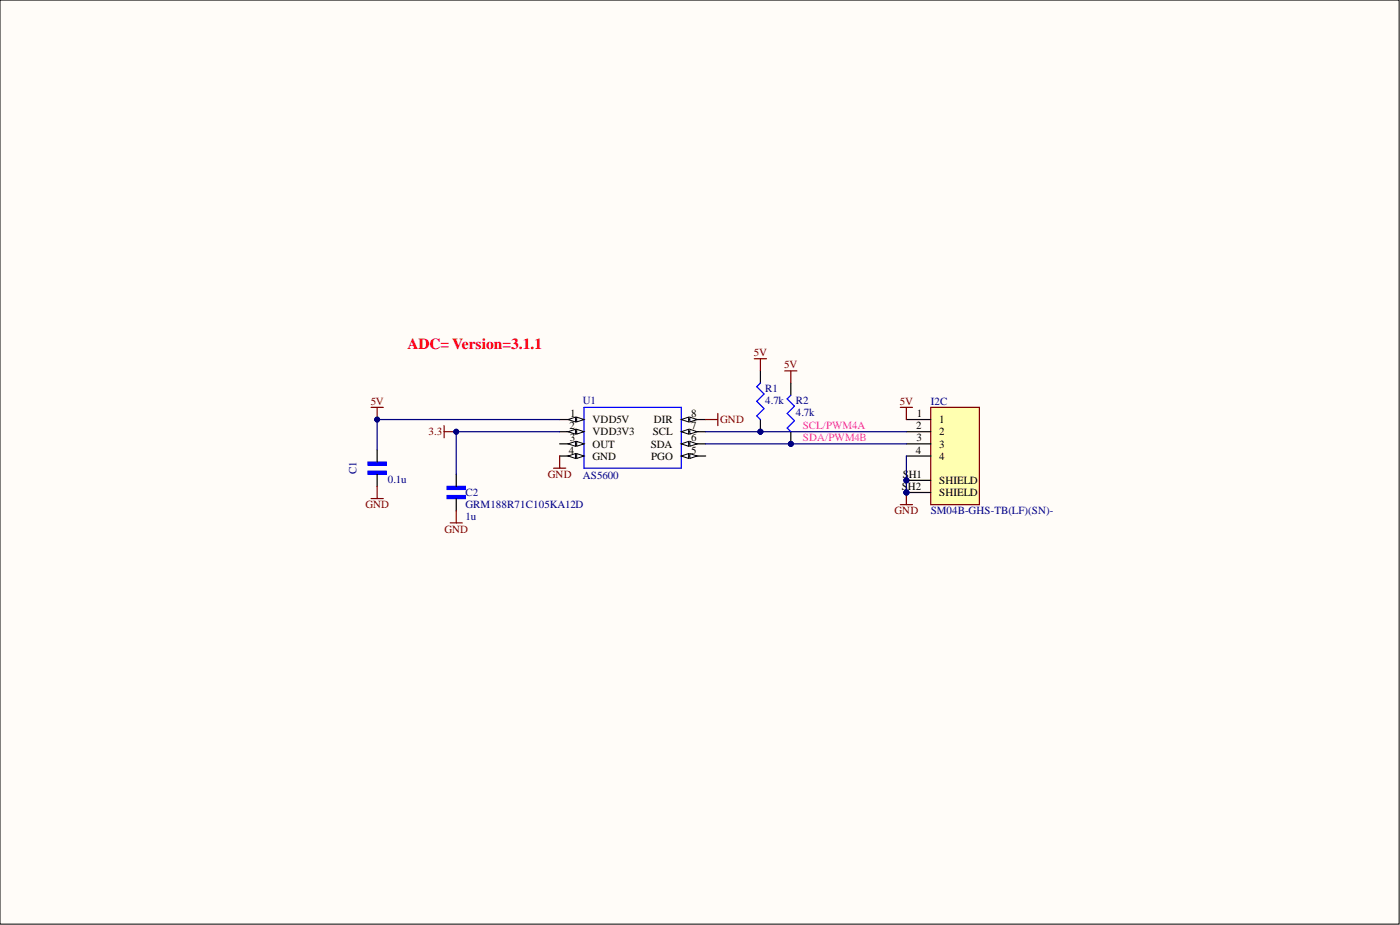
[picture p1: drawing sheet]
<svg xmlns="http://www.w3.org/2000/svg" width="292mm" height="193mm" viewBox="0 0 292 193" stroke-linecap="round" stroke-linejoin="round" font-family="sans-serif">
<path d="M0 0h291.9v192.8h-291.9z" fill-rule="evenodd" fill="#fffcf8"/>
<path d="M0 0h291.9v192.8h-291.9z" fill="none" stroke="#000" stroke-width=".21"/>
<path d="M0 0h291.9v192.8h-291.9z" fill-rule="evenodd" fill="#fffcf8"/>
<path d="M0 0h291.9v192.8h-291.9z" fill="none" stroke="#000" stroke-width=".21"/>
<circle cx="189.1" cy="100.2" r=".51" fill="#000080"/>
<circle cx="189.1" cy="100.2" r=".51" fill="none" stroke="#000080" stroke-width=".21"/>
<circle cx="189.1" cy="102.7" r=".51" fill="#000080"/>
<circle cx="189.1" cy="102.7" r=".51" fill="none" stroke="#000080" stroke-width=".21"/>
<path d="M194.2 85h10.1v20.3h-10.1z" fill-rule="evenodd" fill="#ffffb0"/>
<path d="M194.2 85h10.1v20.3h-10.1z" fill="none" stroke="#800000" stroke-width=".25"/>
<path d="M189.1 87.5h5.1M189.1 90.1h5.1M189.1 92.6h5.1M189.1 95.1h5.1M189.1 100.2h5.1" fill="none" stroke="#000" stroke-width=".25"/>
<circle cx="189.1" cy="100.2" r=".51" fill="#000080"/>
<circle cx="189.1" cy="100.2" r=".51" fill="none" stroke="#000080" stroke-width=".21"/>
<path d="M189.1 102.7h5.1" fill="none" stroke="#000" stroke-width=".25"/>
<circle cx="189.1" cy="102.7" r=".51" fill="#000080"/>
<circle cx="189.1" cy="102.7" r=".51" fill="none" stroke="#000080" stroke-width=".21"/>
<path d="M121.8 85h20.4v12.7h-20.4z" fill="none" stroke="#00f" stroke-width=".25"/>
<path d="M116.8 87.5h5" fill="none" stroke="#000" stroke-width=".25"/>
<path d="M120.3 87l1.5 .5-1.5 .5z" fill="#f8fcff"/>
<path d="M120.3 87l1.5 .5-1.5 .5z" fill="none" stroke="#000" stroke-width=".21"/>
<path d="M118.5 87.5l1.6-.5v1z" fill="#f8fcff"/>
<path d="M118.5 87.5l1.6-.5v1z" fill="none" stroke="#000" stroke-width=".21"/>
<path d="M142.2 87.5h5" fill="none" stroke="#000" stroke-width=".25"/>
<path d="M142.2 87.5l1.5-.5v1z" fill="#f8fcff"/>
<path d="M142.2 87.5l1.5-.5v1z" fill="none" stroke="#000" stroke-width=".21"/>
<path d="M143.9 87l1.6 .5-1.6 .5z" fill="#f8fcff"/>
<path d="M143.9 87l1.6 .5-1.6 .5z" fill="none" stroke="#000" stroke-width=".21"/>
<path d="M116.8 90.1h5" fill="none" stroke="#000" stroke-width=".25"/>
<path d="M120.3 89.6l1.5 .5-1.5 .5z" fill="#f8fcff"/>
<path d="M120.3 89.6l1.5 .5-1.5 .5z" fill="none" stroke="#000" stroke-width=".21"/>
<path d="M118.5 90.1l1.6-.5v1z" fill="#f8fcff"/>
<path d="M118.5 90.1l1.6-.5v1z" fill="none" stroke="#000" stroke-width=".21"/>
<path d="M142.2 90.1h5" fill="none" stroke="#000" stroke-width=".25"/>
<path d="M142.2 90.1l1.5-.5v1z" fill="#f8fcff"/>
<path d="M142.2 90.1l1.5-.5v1z" fill="none" stroke="#000" stroke-width=".21"/>
<path d="M143.9 89.6l1.6 .5-1.6 .5z" fill="#f8fcff"/>
<path d="M143.9 89.6l1.6 .5-1.6 .5z" fill="none" stroke="#000" stroke-width=".21"/>
<path d="M116.8 92.6h5" fill="none" stroke="#000" stroke-width=".25"/>
<path d="M120.3 92.1l1.5 .5-1.5 .5z" fill="#f8fcff"/>
<path d="M120.3 92.1l1.5 .5-1.5 .5z" fill="none" stroke="#000" stroke-width=".21"/>
<path d="M118.5 92.6l1.6-.5v1z" fill="#f8fcff"/>
<path d="M118.5 92.6l1.6-.5v1z" fill="none" stroke="#000" stroke-width=".21"/>
<path d="M142.2 92.6h5" fill="none" stroke="#000" stroke-width=".25"/>
<path d="M142.2 92.6l1.5-.5v1z" fill="#f8fcff"/>
<path d="M142.2 92.6l1.5-.5v1z" fill="none" stroke="#000" stroke-width=".21"/>
<path d="M143.9 92.1l1.6 .5-1.6 .5z" fill="#f8fcff"/>
<path d="M143.9 92.1l1.6 .5-1.6 .5z" fill="none" stroke="#000" stroke-width=".21"/>
<path d="M116.8 95.1h5" fill="none" stroke="#000" stroke-width=".25"/>
<path d="M120.3 94.6l1.5 .5-1.5 .5z" fill="#f8fcff"/>
<path d="M120.3 94.6l1.5 .5-1.5 .5z" fill="none" stroke="#000" stroke-width=".21"/>
<path d="M118.5 95.1l1.6-.5v1z" fill="#f8fcff"/>
<path d="M118.5 95.1l1.6-.5v1z" fill="none" stroke="#000" stroke-width=".21"/>
<path d="M142.2 95.1h5" fill="none" stroke="#000" stroke-width=".25"/>
<path d="M142.2 95.1l1.5-.5v1z" fill="#f8fcff"/>
<path d="M142.2 95.1l1.5-.5v1z" fill="none" stroke="#000" stroke-width=".21"/>
<path d="M143.9 94.6l1.6 .5-1.6 .5z" fill="#f8fcff"/>
<path d="M143.9 94.6l1.6 .5-1.6 .5z" fill="none" stroke="#000" stroke-width=".21"/>
<path d="M93.3 103.4h3.8v.6h-3.8z" fill-rule="evenodd" fill="#00f"/>
<path d="M93.3 103.4h3.8v.6h-3.8z" fill="none" stroke="#00f" stroke-width=".25"/>
<path d="M93.3 101.5h3.8v.6h-3.8z" fill-rule="evenodd" fill="#00f"/>
<path d="M93.3 101.5h3.8v.6h-3.8z" fill="none" stroke="#00f" stroke-width=".25"/>
<path d="M95.2 98.9v2.6M95.2 104v2.5" fill="none" stroke="#000" stroke-width=".25"/>
<path d="M76.8 96.4h3.8v.6h-3.8z" fill-rule="evenodd" fill="#00f"/>
<path d="M76.8 96.4h3.8v.6h-3.8z" fill="none" stroke="#00f" stroke-width=".25"/>
<path d="M76.8 98.3h3.8v.6h-3.8z" fill-rule="evenodd" fill="#00f"/>
<path d="M76.8 98.3h3.8v.6h-3.8z" fill="none" stroke="#00f" stroke-width=".25"/>
<path d="M78.7 93.9v2.5M78.7 98.9v2.6" fill="none" stroke="#000" stroke-width=".25"/>
<path d="M187.8 85h2.6M189.1 85v2.5M77.4 104h2.6M78.7 101.5v2.5M93.9 109.1h2.6M95.2 106.5v2.6M187.8 105.3h2.6M189.1 102.7v2.6" fill="none" stroke="#800000" stroke-width=".25"/>
<circle cx="189.1" cy="102.7" r=".51" fill="#000080"/>
<circle cx="189.1" cy="102.7" r=".51" fill="none" stroke="#000080" stroke-width=".21"/>
<path d="M77.4 85h2.6M78.7 85v2.5" fill="none" stroke="#800000" stroke-width=".25"/>
<circle cx="78.7" cy="87.5" r=".51" fill="#000080"/>
<circle cx="78.7" cy="87.5" r=".51" fill="none" stroke="#000080" stroke-width=".21"/>
<path d="M189.1 95.1v7.6" fill="none" stroke="#000080" stroke-width=".25"/>
<circle cx="189.1" cy="100.2" r=".51" fill="#000080"/>
<circle cx="189.1" cy="100.2" r=".51" fill="none" stroke="#000080" stroke-width=".21"/>
<circle cx="189.1" cy="102.7" r=".51" fill="#000080"/>
<circle cx="189.1" cy="102.7" r=".51" fill="none" stroke="#000080" stroke-width=".21"/>
<path d="M147.2 90.1h41.9" fill="none" stroke="#000080" stroke-width=".25"/>
<circle cx="158.7" cy="90.1" r=".51" fill="#000080"/>
<circle cx="158.7" cy="90.1" r=".51" fill="none" stroke="#000080" stroke-width=".21"/>
<path d="M147.2 92.6h41.9" fill="none" stroke="#000080" stroke-width=".25"/>
<circle cx="165" cy="92.6" r=".51" fill="#000080"/>
<circle cx="165" cy="92.6" r=".51" fill="none" stroke="#000080" stroke-width=".21"/>
<path d="M116.8 87.5h-38.1v6.4" fill="none" stroke="#000080" stroke-width=".25"/>
<circle cx="78.7" cy="87.5" r=".51" fill="#000080"/>
<circle cx="78.7" cy="87.5" r=".51" fill="none" stroke="#000080" stroke-width=".21"/>
<path d="M116.8 90.1h-21.6v8.8" fill="none" stroke="#000080" stroke-width=".25"/>
<circle cx="95.2" cy="90.1" r=".51" fill="#000080"/>
<circle cx="95.2" cy="90.1" r=".51" fill="none" stroke="#000080" stroke-width=".21"/>
<path d="M92.7 88.8v2.5M92.7 90.1h2.5M115.5 97.7h2.5M116.8 95.1v2.6M147.2 87.5h2.6M149.8 86.3v2.5" fill="none" stroke="#800000" stroke-width=".25"/>
<circle cx="95.2" cy="90.1" r=".51" fill="#000080"/>
<circle cx="95.2" cy="90.1" r=".51" fill="none" stroke="#000080" stroke-width=".21"/>
<circle cx="158.7" cy="90.1" r=".51" fill="#000080"/>
<circle cx="158.7" cy="90.1" r=".51" fill="none" stroke="#000080" stroke-width=".21"/>
<path d="M158.7 87.5v2.6" fill="none" stroke="#000" stroke-width=".25"/>
<circle cx="158.7" cy="90.1" r=".51" fill="#000080"/>
<circle cx="158.7" cy="90.1" r=".51" fill="none" stroke="#000080" stroke-width=".21"/>
<path d="M158.7 77.4v2.5" fill="none" stroke="#000" stroke-width=".25"/>
<path d="M158.7 79.9l-.8 .8 1.5 1.5-1.5 1.5 1.5 1.5-1.5 1.6 .8 .7" fill="none" stroke="#00f" stroke-width=".25"/>
<circle cx="165" cy="92.6" r=".51" fill="#000080"/>
<circle cx="165" cy="92.6" r=".51" fill="none" stroke="#000080" stroke-width=".21"/>
<path d="M165 90.1v2.5" fill="none" stroke="#000" stroke-width=".25"/>
<circle cx="165" cy="92.6" r=".51" fill="#000080"/>
<circle cx="165" cy="92.6" r=".51" fill="none" stroke="#000080" stroke-width=".21"/>
<path d="M165 79.9v2.6" fill="none" stroke="#000" stroke-width=".25"/>
<path d="M165 82.5l-.8 .7 1.6 1.5-1.6 1.6 1.6 1.5-1.6 1.5 .8 .8" fill="none" stroke="#00f" stroke-width=".25"/>
<path d="M157.4 74.8h2.5M158.7 74.8v2.6M163.7 77.4h2.6M165 77.4v2.5" fill="none" stroke="#800000" stroke-width=".25"/>
<text font-size="3.2" fill="#f00" x="85" y="72.9">ADC= Version=3.1.1</text>
<g font-size="2.3" fill="#800000">
<text x="157.3" y="74.3">5V</text>
<text x="163.6" y="76.9">5V</text>
<text x="77.3" y="84.5">5V</text>
<text x="150.3" y="88.3">GND</text>
<text x="187.8" y="84.5">5V</text>
<text x="89.4" y="90.8">3.3</text>
<text x="114.3" y="99.7">GND</text>
<text x="76.2" y="106">GND</text>
<text x="186.7" y="107.3">GND</text>
<text x="92.7" y="111.1">GND</text>
</g>
<g font-size="2.3" fill="#000080">
<text x="159.7" y="81.7">R1</text>
<text x="121.6" y="84.2">U1</text>
<text x="159.7" y="84.2">4.7k</text>
<text x="166" y="86.8">4.7k</text>
<text x="166" y="84.2">R2</text>
<text x="194.2" y="84.5">I2C</text>
<text x="74.4" y="98.9" transform="rotate(-90 74.4 98.9)">C1</text>
<text x="80.9" y="100.7">0.1u</text>
<text x="121.6" y="100">AS5600</text>
<text x="97.1" y="103.5">C2</text>
<text x="97.1" y="106">GRM188R71C105KA12D</text>
<text x="194.2" y="107.3">SM04B-GHS-TB(LF)(SN)-</text>
<text x="97.1" y="108.6">1u</text>
</g>
<g font-size="2.3">
<text x="118.8" y="89.6">2</text>
<text x="119" y="87">1</text>
<text x="123.6" y="88.3">VDD5V</text>
<text x="136.4" y="88.3">DIR</text>
<text x="144.2" y="87">8</text>
<text x="144.2" y="89.6">7</text>
<text x="191.1" y="89.6">2</text>
<text x="191.3" y="87">1</text>
<text x="196" y="88.3">1</text>
<text x="118.7" y="94.6">4</text>
<text x="118.9" y="92.1">3</text>
<text x="123.6" y="90.8">VDD3V3</text>
<text x="123.6" y="93.4">OUT</text>
<text x="123.6" y="95.9">GND</text>
<text x="135.8" y="93.4">SDA</text>
<text x="135.9" y="95.9">PGO</text>
<text x="136.2" y="90.8">SCL</text>
<text x="144.2" y="92.1">6</text>
<text x="144.2" y="94.6">5</text>
<text x="191.1" y="94.6">4</text>
<text x="191.2" y="92.1">3</text>
<text x="196" y="90.8">2</text>
<text x="196" y="93.4">3</text>
<text x="196" y="95.9">4</text>
<text x="188.4" y="99.7">SH1</text>
<text x="196" y="101">SHIELD</text>
<text x="188.2" y="102.2">SH2</text>
<text x="196" y="103.5">SHIELD</text>
</g>
<g font-size="2.3" fill="#f0f">
<text x="167.5" y="89.6">SCL/PWM4A</text>
<text x="167.5" y="92.1">SDA/PWM4B</text>
</g>
</svg>
